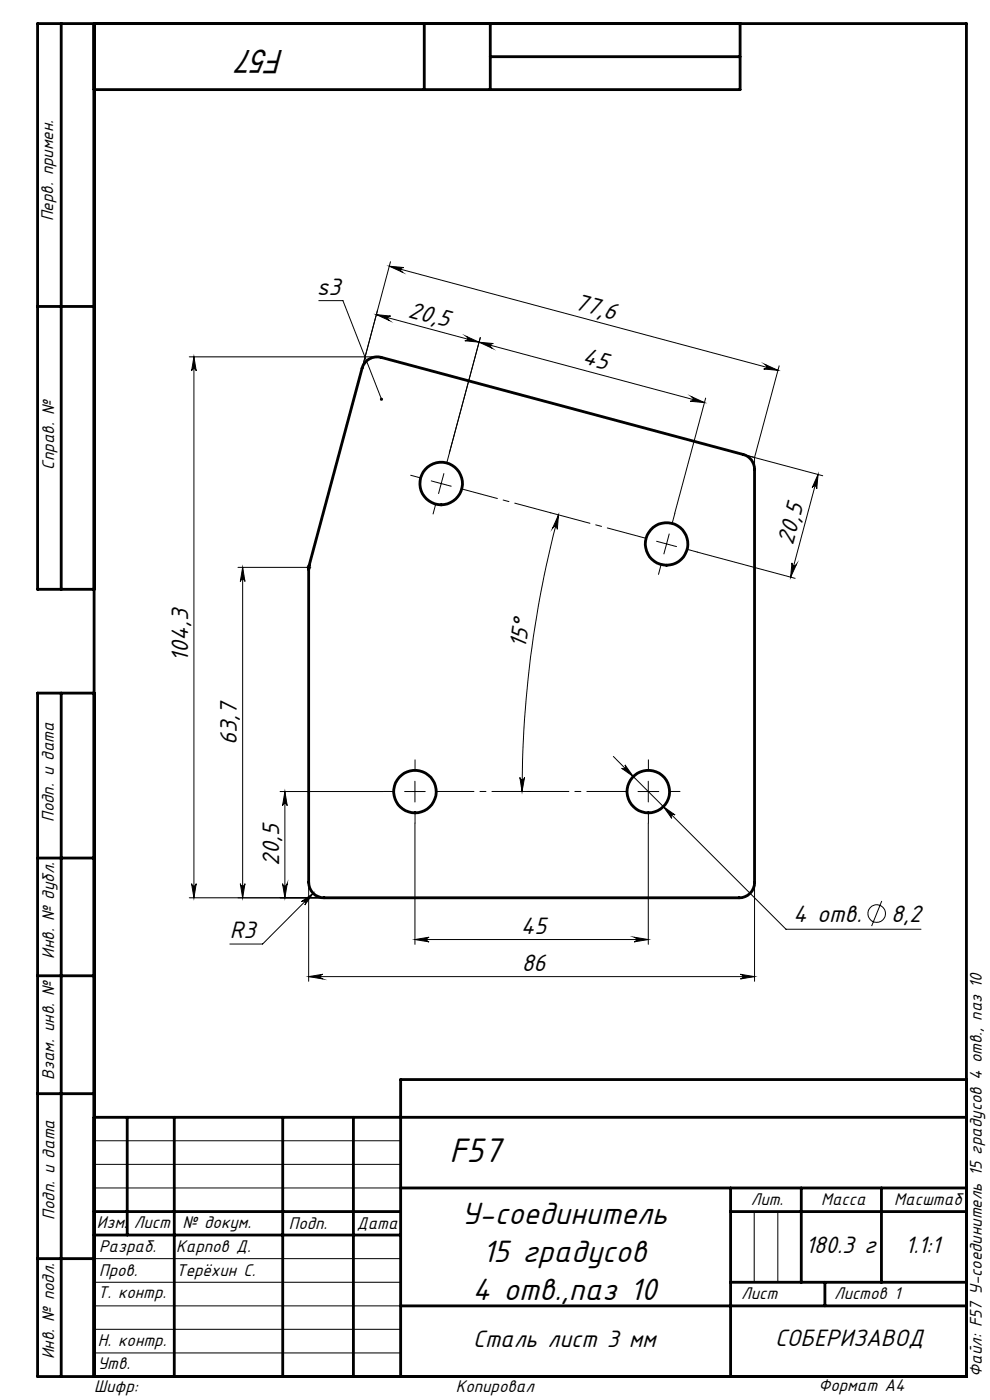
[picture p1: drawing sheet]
<svg xmlns="http://www.w3.org/2000/svg" width="210mm" height="297mm" viewBox="0 0 210 297" stroke-linecap="round" stroke-linejoin="round" font-family="sans-serif">
<g fill="none" stroke="#000" stroke-width=".21">
<path d="M82.6 56.5l82.4 22.1M82.6 56.5l3 .3a.51 .51 0 0 0-.6 .3 .51 .51 0 0 0 .4 .6zM82.8 55.5l-6 22.6M40.1 75.7h39.9M41.1 75.7v114.8M41.1 75.7l.5 3a.49 .49 0 0 0-.5-.5 .49 .49 0 0 0-.5 .5zM67.6 63.8h5.1l8.2 20.9M79.8 66.7l3.1 .4a.49 .49 0 0 0-.6 .3 .49 .49 0 0 0 .3 .6zM79.8 66.7l69.6 18.7M98.8 71.3l2.8 1.3-3-.3a.49 .49 0 0 0 .6-.4 .49 .49 0 0 0-.4-.6zM101.6 72.6l3 .3a.51 .51 0 0 0-.6 .4 .51 .51 0 0 0 .4 .6zM101.9 71.6l-6.6 24.5"/>
<path d="M162.2 77.3l2.8 1.3-3-.3a.51 .51 0 0 0 .6-.4 .51 .51 0 0 0-.4-.6zM165.3 77.6l-5.2 19.4M146.6 84.1l2.8 1.3-3-.3a.51 .51 0 0 0 .6-.4 .51 .51 0 0 0-.4-.6zM149.7 84.5l-6.6 24.4M160.1 97v2.6M160.1 97l-2.5-.6 16.9 4.5M65.5 119.9v1M91.5 102l4.2 1.1M94.2 100.5l-1.2 4.2M118.5 109.3l-.3 3a.51 .51 0 0 0-.4-.6 .51 .51 0 0 0-.6 .3zM118.5 109.3a229.9 229.9 0 0 0-7.8 58.6M139.3 114.8l4.2 1.2"/>
<path d="M142 113.3l-1.2 4.2M147.9 117.1l20.8 5.6M168 119.4a.51 .51 0 0 0 .4 .6 .51 .51 0 0 0 .6-.3l-1.3 2.7zM173.5 100.6l-5.8 21.8M173.5 100.6l-.3 3.1a.49 .49 0 0 0-.3-.6 .49 .49 0 0 0-.6 .3zM50.5 120.4h15.5M51.5 120.4v70.1M51.5 120.4l.5 3a.49 .49 0 0 0-.5-.5 .49 .49 0 0 0-.5 .5zM65.2 120l.7 .7M65.9 120l-.7 .7M59.4 167.9h21.9M60.4 167.9v22.6"/>
<path d="M60.4 167.9l.5 3a.49 .49 0 0 0-.5-.4 .49 .49 0 0 0-.5 .4zM85.8 167.9h4.4M88 165.7v4.4M88 174.6v25.7M110.3 164.9a.49 .49 0 0 0 .5 .5 .49 .49 0 0 0 .5-.5l-.6 3zM130.1 160.5l36.6 36.6h28.7M131.9 163a.5 .5 0 0 0 .6 0 .5 .5 0 0 0 .1-.7l1.7 2.4zM135.3 167.9h4.4M137.5 165.7v4.4M137.5 174.6v25.7M140.7 171.1l2.5 1.8a.5 .5 0 0 0-.7 0 .5 .5 0 0 0 0 .7zM40.6 187.5a.49 .49 0 0 0 .5 .5 .49 .49 0 0 0 .5-.5l-.5 3z"/>
<path d="M51 187.5a.49 .49 0 0 0 .5 .5 .49 .49 0 0 0 .5-.5l-.5 3zM59.9 187.5a.49 .49 0 0 0 .5 .5 .49 .49 0 0 0 .5-.5l-.5 3zM64 191.3l2.4-1.8-1.7 2.5a.5 .5 0 0 0 0-.7 .5 .5 0 0 0-.7 0zM65.5 187.2v21M66.4 189.5l-10.7 10.8h-6.9M68.8 190.5h-28.7M88 199.3l3-.5a.49 .49 0 0 0-.4 .5 .49 .49 0 0 0 .4 .5zM88 199.3h49.5M134.5 198.8l3 .5-3 .5a.49 .49 0 0 0 .5-.5 .49 .49 0 0 0-.5-.5zM160.1 187.2v21M187 191.1l-2.1 5.4M65.5 207.2l3-.5a.49 .49 0 0 0-.5 .5 .49 .49 0 0 0 .5 .5z"/>
<path d="M65.5 207.2h94.6M157.1 206.7l3 .5-3 .5a.49 .49 0 0 0 .5-.5 .49 .49 0 0 0-.5-.5zM20 242h65M20 247h65M20 252h65M160 257v15M165 257v15M20 277h65M20 272h65M20 267h65M20 287h65M20 282h65"/>
<circle cx="186" cy="193.8" r="1.87"/>
</g>
<path d="M94.7 98.3l.6-2.2M89.4 101.4l-2.3-.6M92.5 106.8l-.6 2.2M140.3 119.6l-.6 2.3M142.6 111.1l.6-2.2M145.7 116.5l2.2 .6M83.6 167.9h-2.3M88 163.5v-2.3M88 172.3v2.3M137.5 163.5v-2.3M137.5 172.3v2.3M141.9 167.9h2.3" fill="none" stroke="#000" stroke-width=".21" stroke-dasharray="15.2 1.3 1.3 1.3"/>
<path d="M92.4 167.9h20" fill="none" stroke="#000" stroke-width=".21" stroke-dasharray="15.2 1.3 1.3 1.3" stroke-dashoffset="7.1"/>
<path d="M137.2 114.2l-20.4-5.4M133.1 167.9h-21.1" fill="none" stroke="#000" stroke-width=".21" stroke-dasharray="15.2 1.3 1.3 1.3" stroke-dashoffset="6.6"/>
<path d="M97.9 103.7l18.9 5.1" fill="none" stroke="#000" stroke-width=".21" stroke-dasharray="15.2 1.3 1.3 1.3" stroke-dashoffset="7.3"/>
<g fill="none" stroke="#000" stroke-width=".6">
<path d="M13 5v120M20 5v287M90 5v14M104 5v14M104 12h53M157 5v14h-137M8 65h12M77.8 76.5a3.4 3.4 0 0 1 3-.7l76.8 20.6a3.2 3.2 0 0 1 2.5 3.2v87.6a3.3 3.3 0 0 1-3.3 3.3h-88a3.3 3.3 0 0 1-3.3-3.3v-66.7l11.3-42.4 .2-.6zM20 125h-12v-120h197v287h-197v-145h12M13 147v145M8 182h12M8 207h12"/>
<path d="M8 232h12M20 237h185M27 237v25M37 237v55M60 237v55M75 237v55M205 229h-120v63M20 257h65M85 252h120M155 252v40M155 257h50M170 252v20"/>
<path d="M187 252v20M8 267h12M20 262h65M85 277h120M155 272h50M175 272v5"/>
<circle cx="93.6" cy="102.6" r="4.5"/>
<circle cx="141.4" cy="115.4" r="4.5"/>
<circle cx="88" cy="167.9" r="4.5"/>
<circle cx="137.5" cy="167.9" r="4.5"/>
</g>
<g fill="#000">
<path d="M80.7 84.5l.1-.1a.33 .33 0 0 1 .4 .2 .33 .33 0 0 1-.2 .4l-.1-.3 .1 .3a.33 .33 0 0 1-.4-.2 .33 .33 0 0 1 .1-.3z"/>
<path d="M98.8 71.3l2.8 1.3-3-.3a.49 .49 0 0 0 .6-.4 .49 .49 0 0 0-.4-.6zM79.8 66.7l3.1 .4a.49 .49 0 0 0-.6 .3 .49 .49 0 0 0 .3 .6z"/>
<path d="M101.6 72.6l3 .3a.51 .51 0 0 0-.6 .4 .51 .51 0 0 0 .4 .6zM146.6 84.1l2.8 1.3-3-.3a.51 .51 0 0 0 .6-.4 .51 .51 0 0 0-.4-.6z"/>
<path d="M162.2 77.3l2.8 1.3-3-.3a.51 .51 0 0 0 .6-.4 .51 .51 0 0 0-.4-.6zM82.6 56.5l3 .3a.51 .51 0 0 0-.6 .3 .51 .51 0 0 0 .4 .6z"/>
<path d="M118.5 109.3l-.3 3a.51 .51 0 0 0-.4-.6 .51 .51 0 0 0-.6 .3zM110.3 164.9a.49 .49 0 0 0 .5 .5 .49 .49 0 0 0 .5-.5l-.6 3z"/>
<path d="M168 119.4a.51 .51 0 0 0 .4 .6 .51 .51 0 0 0 .6-.3l-1.3 2.7zM173.5 100.6l-.3 3.1a.49 .49 0 0 0-.3-.6 .49 .49 0 0 0-.6 .3z"/>
<path d="M51.5 120.4l.5 3a.49 .49 0 0 0-.5-.5 .49 .49 0 0 0-.5 .5zM51 187.5a.49 .49 0 0 0 .5 .5 .49 .49 0 0 0 .5-.5l-.5 3z"/>
<path d="M59.9 187.5a.49 .49 0 0 0 .5 .5 .49 .49 0 0 0 .5-.5l-.5 3zM60.4 167.9l.5 3a.49 .49 0 0 0-.5-.4 .49 .49 0 0 0-.5 .4zM40.6 187.5a.49 .49 0 0 0 .5 .5 .49 .49 0 0 0 .5-.5l-.5 3zM41.1 75.7l.5 3a.49 .49 0 0 0-.5-.5 .49 .49 0 0 0-.5 .5z"/>
<path d="M64 191.3a.5 .5 0 0 1 .7 0 .5 .5 0 0 1 0 .7l1.7-2.5zM132.6 162.3a.5 .5 0 0 1-.1 .7 .5 .5 0 0 1-.6 0l2.4 1.7zM140.7 171.1l1.8 2.5a.5 .5 0 0 1 0-.7 .5 .5 0 0 1 .7 0z"/>
<path d="M88 199.3l3-.5a.49 .49 0 0 0-.4 .5 .49 .49 0 0 0 .4 .5zM134.5 198.8l3 .5-3 .5a.49 .49 0 0 0 .5-.5 .49 .49 0 0 0-.5-.5z"/>
<path d="M65.5 207.2l3-.5a.49 .49 0 0 0-.5 .5 .49 .49 0 0 0 .5 .5zM157.1 206.7l3 .5-3 .5a.49 .49 0 0 0 .5-.5 .49 .49 0 0 0-.5-.5z"/>
</g>
<text font-size="8" x="95.4" y="246.4">F57</text>
<g font-size="7.3">
<text x="97.9" y="259.6">У-соединитель</text>
<text x="102.3" y="267.7">15 градусов</text>
<text x="100.2" y="275.8">4 отв.,паз 10</text>
</g>
<text font-size="7.1" x="60.3" y="10.6" transform="rotate(-180 60.3 10.6)">F57</text>
<g font-size="5.6">
<text x="67.2" y="62.5">s3</text>
<text x="121.7" y="65.6" transform="rotate(15 121.7 65.6)">77,6</text>
<text x="86.4" y="67.2" transform="rotate(15 86.4 67.2)">20,5</text>
<text x="123.3" y="77.1" transform="rotate(15 123.3 77.1)">45</text>
<text x="168.2" y="115.9" transform="rotate(-75 168.2 115.9)">20,5</text>
<text x="111.5" y="137.8" transform="rotate(-82 111.5 137.8)">15°</text>
<text x="39.9" y="140.4" transform="rotate(-90 39.9 140.4)">104,3</text>
<text x="50.2" y="158.1" transform="rotate(-90 50.2 158.1)">63,7</text>
<text x="59.2" y="183.6" transform="rotate(-90 59.2 183.6)">20,5</text>
<text x="168.2" y="195.5">4 отв.</text>
<text x="189.1" y="195.5">8,2</text>
<text x="48.8" y="199">R3</text>
<text x="110.5" y="198.1">45</text>
<text x="110.7" y="205.9">86</text>
<text x="170.8" y="265.7">180.3 г</text>
<text x="192" y="265.8">1.1:1</text>
<text x="100.4" y="285.8">Сталь лист 3 мм</text>
<text x="164.4" y="285.6">СОБЕРИЗАВОД</text>
</g>
<g font-size="4">
<text x="11.3" y="46.9" transform="rotate(-90 11.3 46.9)">Перв. примен.</text>
<text x="11.5" y="99.6" transform="rotate(-90 11.5 99.6)">Справ. №</text>
<text x="11.4" y="174.4" transform="rotate(-90 11.4 174.4)">Подп. и дата</text>
<text x="11.5" y="203.4" transform="rotate(-90 11.5 203.4)">Инв. № дубл.</text>
<text x="11.5" y="229" transform="rotate(-90 11.5 229)">Взам. инв. №</text>
<text x="159.2" y="255.6">Лит.</text>
<text x="174.2" y="255.6">Масса</text>
<text x="189.7" y="255.6">Масштаб</text>
<text x="11.5" y="258.8" transform="rotate(-90 11.5 258.8)">Подп. и дата</text>
<text x="20.6" y="260.5">Изм.</text>
<text x="28.4" y="260.5">Лист</text>
<text x="38.7" y="260.5">№ докум.</text>
<text x="61.3" y="260.6">Подп.</text>
<text x="75.7" y="260.6">Дата</text>
<text x="21" y="265.6">Разраб.</text>
<text x="37.4" y="265.6">Карпов Д.</text>
<text x="20.7" y="275.4">Т. контр.</text>
<text x="21" y="270.8">Пров.</text>
<text x="37.4" y="270.8">Терёхин С.</text>
<text x="157.2" y="275.6">Лист</text>
<text x="176.9" y="275.6">Листов 1</text>
<text x="20.7" y="285.6">Н. контр.</text>
<text x="11.5" y="288.4" transform="rotate(-90 11.5 288.4)">Инв. № подл.</text>
<text x="20.7" y="290.4">Утв.</text>
<text x="208.3" y="292.1" transform="rotate(-90 208.3 292.1)">Файл: F57 У-соединитель 15 градусов 4 отв., паз 10</text>
<text x="20" y="295.3">Шифр:</text>
<text x="96.7" y="295.3">Копировал</text>
<text x="173.6" y="295.1">Формат A4</text>
</g>
</svg>
